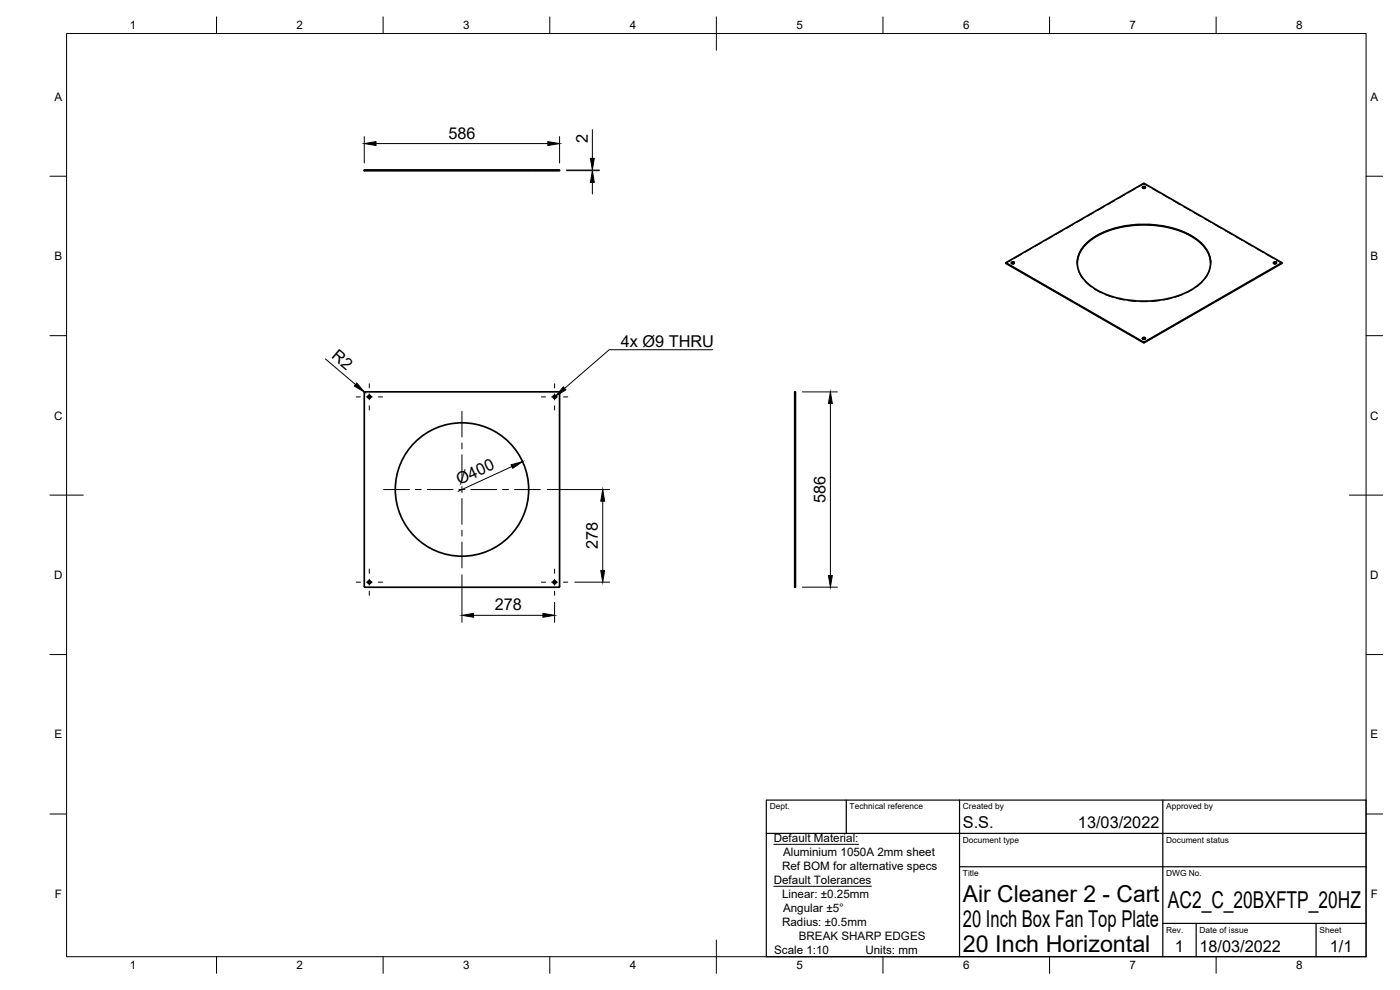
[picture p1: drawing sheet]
<svg xmlns="http://www.w3.org/2000/svg" width="420mm" height="297mm" viewBox="0 0 420 297" stroke-linecap="round" stroke-linejoin="round" font-family="sans-serif">
<!-- layer: Visible -->
<g fill="none" stroke="#000" stroke-width=".51">
<path d="M109.3 51h58.6v.2h-58.6zM342.9 56.3l.4-.2 .4 .2M343 56l.4-.1 .4 .4-.6 .1-.3-.1zM343.5 55.1l-41.6 23.7 41.4 23.9 41.4-23.9-41.3-23.7M301.9 78.9l.1 .2 41.3 23.7 41.3-23.7 .1-.2M303.5 78.9l.5-.2 .4 .2M303.6 78.7l.5-.1 .3 .3-.6 .2-.3-.2zM323.3 78.9a10.1 10.1 0 0 1 5.9-8.1 31.4 31.4 0 0 1 28.2 0 10.1 10.1 0 0 1 5.9 8.1M325.6 73.5a23.9 23.9 0 0 1 16.8-6.2 27.1 27.1 0 0 1 17.6 5.2 7.7 7.7 0 0 1 0 12.7 28.1 28.1 0 0 1-21.2 4.9 20.7 20.7 0 0 1-14-6.9 7.3 7.3 0 0 1 .8-9.7zM382.2 78.9l.4-.2 .5 .2M382.3 78.7l.5-.1 .3 .3-.6 .2-.3-.2zM167.7 117.6h-58.3l-.1 58.4"/>
<path d="M167.7 117.6l.2 .2v58.2M238.5 117.6h.2v58.6h-.2zM342.9 101.6l.4-.2 .4 .2M343 101.3l.4-.1 .4 .4-.6 .1-.3-.1zM109.3 176l.2 .2h58.2M167.9 176l-.2 .2"/>
<circle cx="110.8" cy="119.1" r=".46"/>
<circle cx="166.4" cy="119.1" r=".46"/>
<circle cx="138.7" cy="146.9" r="20"/>
<circle cx="110.8" cy="174.7" r=".46"/>
<circle cx="166.4" cy="174.7" r=".46"/>
</g>
<!-- layer: Hidden -->
<g fill="none" stroke="#000" stroke-width=".3">
<path d="M110.4 51v.2M111.3 51v.2M118.6 51v.2M158.6 51v.2M166 51v.2M166.9 51v.2M337.5 58.4l-2 1.2M340.6 56.7l-2 1.2M341.7 56.1l1.5-.9 1.7 .9M342.8 56.2v.2M342.9 56.3a.44 .44 0 0 0 .4 .3 .44 .44 0 0 0 .4-.3M343.7 56.2v.2"/>
<path d="M345.9 56.7l2.1 1.2M349.1 58.4l2 1.2M303.5 78.1l-1.6 .9M303.5 78.9v.1M303.5 78.9a.44 .44 0 0 0 .5 .4 .44 .44 0 0 0 .4-.4M304.4 78.9v.1M306.6 76.3l-2.1 1.2M309.7 74.5l-2.1 1.2M312.8 72.7l-2.1 1.2M315.8 70.9l-2 1.2M319 69.2l-2.1 1.1M322.1 67.4l-2.1 1.2"/>
<path d="M323.3 78.9l.1 1.5M323.3 78.9v.1M325.1 65.6l-2 1.2M328.3 63.8l-2.1 1.2M331.3 62l-2 1.2M334.4 60.2l-2 1.2M352.1 60.2l2.1 1.2M355.2 62l2.1 1.2M358.3 63.8l2.1 1.2M361.4 65.6l2.1 1.2M363.3 78.9l-.1 1.5M363.3 78.9v.1"/>
<path d="M364.5 67.4l2.1 1.2M367.6 69.2l2.1 1.1M370.7 70.9l2.1 1.2M373.8 72.7l2.1 1.2M376.9 74.5l2.1 1.2M380 76.3l2.1 1.2M382.2 78.9v.1M382.2 78.9a.44 .44 0 0 0 .4 .4 .44 .44 0 0 0 .5-.4M383.1 78.9v.1M383.1 78.1l1.6 .9M323.8 81.5l1.2 2.1M325.7 84.5l1.8 1.6"/>
<path d="M328.5 86.7l2.1 1.2M331.7 88.4l2.2 .8M335 89.5l2.4 .5M338.5 90.2l2.4 .3M342.1 90.5h2.4M348 90.2l-2.3 .3M351.6 89.5l-2.4 .5M354.9 88.4l-2.2 .8M358.1 86.7l-2.1 1.2M360.9 84.5l-1.8 1.6M362.8 81.5l-1.2 2.1M238.5 119.5h.2"/>
<path d="M238.5 118.6h.2M342.8 101.5v.1M342.9 101.6a.45 .45 0 0 0 .4 .3 .45 .45 0 0 0 .4-.3M343.7 101.5v.1M238.5 126.9h.2M238.5 175.1h.2M238.5 174.3h.2M238.5 166.9h.2"/>
</g>
<!-- layer: Visible Narrow -->
<path d="M302 78.9v.2M384.6 78.9v.2M343.2 102.6v.2M343.4 102.6v.2" fill="none" stroke="#000" stroke-width=".3"/>
<!-- layer: Hidden Narrow -->
<path d="M343.2 55.1v.1M343.4 55.1v.1M302 78.8v.1M384.6 78.8v.1" fill="none" stroke="#000" stroke-width=".3"/>
<!-- layer: Border -->
<g fill="none" stroke="#000" stroke-width=".3">
<path d="M20 10.1h390v276.9h-390zM65 5.1v5M115 5.1v5M165 5.1v5M215 5.1v10M265 5.1v5M315 5.1v5M365 5.1v5M15 52.9h5M410 52.9h5M15 100.7h5M410 100.7h5"/>
<path d="M15 148.6h10M405 148.6h10M15 196.4h5M410 196.4h5M15 244.2h5M410 244.2h5M65 287v5M115 287v5M165 287v5M215 282.1v9.9M265 287v5M315 287v5"/>
<path d="M365 287v5"/>
</g>
<!-- layer: TitleBlock -->
<path d="M230 240.1h180v46.9h-180zM230 250h180M254 240.1v9.9M288 240.1v46.9M349 240.1v46.9M288 260.1h122M349 277.1h61M359 277.1v9.9M395 277.1v9.9" fill="none" stroke="#000" stroke-width=".36"/>
<!-- layer: Center Lines -->
<g fill="none" stroke="#000" stroke-width=".3">
<path d="M106.9 119.1h1.3M109.9 119.1h1.8M110.8 115.1v1.3M110.8 118.2v1.8M113.5 119.1h1.3M162.5 119.1h1.2M165.5 119.1h1.8M166.4 115.1v1.3M166.4 118.2v1.8M169.1 119.1h1.3M110.8 121.8v1.2M138.6 123.4v7.7"/>
<path d="M138.6 132.9v1.8M138.6 136.5v7.7M166.4 121.8v1.2M115.1 146.9h7.8M124.7 146.9h1.7M128.2 146.9h7.8M137.7 146.9h1.8M138.6 146v1.8M138.6 149.5v7.8M138.6 159.1v1.8M141.3 146.9h7.7M150.8 146.9h1.8"/>
<path d="M154.4 146.9h7.7M106.9 174.7h1.3M109.9 174.7h1.8M110.8 170.7v1.3M110.8 173.8v1.8M110.8 177.4v1.2M113.5 174.7h1.3M138.6 162.7v7.7M162.5 174.7h1.2M165.5 174.7h1.8M166.4 170.7v1.3M166.4 173.8v1.8"/>
<path d="M166.4 177.4v1.2M169.1 174.7h1.3"/>
</g>
<!-- layer: Dimensions -->
<g fill="none" stroke="#000" stroke-width=".3">
<path d="M177.8 38.9v8.6M109.3 41v7.9M112.8 43.1h51.6M167.9 41v7.9M170 51.2h9.9M170 51h9.9M177.8 51v.2M177.8 54.7v3.5M97.6 107.7l9.1 7.7M109.4 117.7l.1 .1M240.8 117.6h10.5M153.6 140l-16.2 7.4"/>
<path d="M249.2 121.1v51.6M164.2 146.9h18.8M180.9 150.4v20.8M138.6 172.5v14.2M172.5 174.7h10.5M240.8 176.2h10.5M142.1 184.6h20.8M166.4 180.7v6"/>
</g>
<path d="M109.3 43.1l3.5-.6v1.2zM164.4 42.5l3.5 .6-3.5 .6zM177.8 51.2l.6 3.5h-1.2zM177.2 47.5h1.2l-.6 3.5zM107.1 114.9l2.3 2.8-3.1-1.9zM153.4 139.5l3.4-1-2.9 2zM249.2 117.6l.6 3.5h-1.2zM180.9 146.9l.6 3.5h-1.2zM180.3 171.2h1.2l-.6 3.5zM248.6 172.7h1.2l-.6 3.5zM138.6 184.6l3.5-.6v1.2zM162.9 184l3.5 .6-3.5 .6z" fill="#000" stroke="#000" stroke-width=".3"/>
<!-- layer: Annotations -->
<path d="M169.1 116.1l.7 .9-3 1.8z" fill="#000" stroke="#000" stroke-width=".3"/>
<path d="M213.9 104.9h-31.1l-13.4 11.6M232.2 253.3h25.4M232.2 265.9h29.3" fill="none" stroke="#000" stroke-width=".3"/>
<g font-size="7">
<text x="289" y="270.6">Air Cleaner 2 - Cart</text>
<text x="350.5" y="272.3">AC2_C_20BXFTP_20HZ</text>
<text x="289" y="278.1">20 Inch Box Fan Top Plate</text>
<text x="289" y="285.5">20 Inch Horizontal</text>
</g>
<g font-size="4.9">
<text x="134.6" y="41.6">586</text>
<text x="176.4" y="42.8" transform="rotate(-90 176.4 42.8)">2</text>
<text x="99.3" y="107.3" transform="rotate(40 99.3 107.3)">R2</text>
<text x="186.3" y="104.2">4x Ø9 THRU</text>
<text x="137.9" y="145.5" transform="rotate(-25 137.9 145.5)">Ø400</text>
<text x="247.8" y="150.9" transform="rotate(-90 247.8 150.9)">586</text>
<text x="179.4" y="164.8" transform="rotate(-90 179.4 164.8)">278</text>
<text x="148.5" y="183.2">278</text>
<text x="289" y="248.5">S.S.</text>
<text x="323.5" y="248.5">13/03/2022</text>
<text x="352.6" y="285.7">1</text>
<text x="360" y="285.5">18/03/2022</text>
<text x="399.1" y="285.7">1/1</text>
</g>
<g font-size="3.5">
<text x="39" y="8.8">1</text>
<text x="89" y="8.8">2</text>
<text x="139" y="8.8">3</text>
<text x="189" y="8.8">4</text>
<text x="239" y="8.8">5</text>
<text x="289" y="8.8">6</text>
<text x="339" y="8.8">7</text>
<text x="389" y="8.8">8</text>
<text x="16.3" y="30.2">A</text>
<text x="411.3" y="30.2">A</text>
<text x="16.3" y="78">B</text>
<text x="411.3" y="78">B</text>
<text x="16.2" y="125.9">C</text>
<text x="411.2" y="125.9">C</text>
<text x="16.2" y="173.7">D</text>
<text x="411.2" y="173.7">D</text>
<text x="16.3" y="221.6">E</text>
<text x="411.3" y="221.6">E</text>
<text x="232.2" y="252.6">Default Material:</text>
<text x="235" y="256.8">Aluminium 1050A 2mm sheet</text>
<text x="234.7" y="261">Ref BOM for alternative specs</text>
<text x="16.4" y="269.4">F</text>
<text x="232.2" y="265.2">Default Tolerances</text>
<text x="234.7" y="269.4">Linear: ±0.25mm</text>
<text x="411.4" y="269.4">F</text>
<text x="235" y="273.5">Angular ±5°</text>
<text x="234.7" y="277.7">Radius: ±0.5mm</text>
<text x="239.7" y="281.9">BREAK SHARP EDGES</text>
<text x="232.3" y="286.1">Scale 1:10</text>
<text x="259.7" y="286.1">Units: mm</text>
<text x="39" y="290.8">1</text>
<text x="89" y="290.8">2</text>
<text x="139" y="290.8">3</text>
<text x="189" y="290.8">4</text>
<text x="239" y="290.8">5</text>
<text x="289" y="290.8">6</text>
<text x="339" y="290.8">7</text>
<text x="389" y="290.8">8</text>
</g>
<g font-size="2.5">
<text x="231" y="242.9">Dept.</text>
<text x="255" y="242.9">Technical reference</text>
<text x="289" y="242.9">Created by</text>
<text x="350" y="242.9">Approved by</text>
<text x="289" y="252.8">Document type</text>
<text x="350" y="252.8">Document status</text>
<text x="289" y="262.9">Title</text>
<text x="350" y="262.9">DWG No.</text>
<text x="350" y="279.9">Rev.</text>
<text x="360" y="279.9">Date of issue</text>
<text x="396" y="279.9">Sheet</text>
</g>
</svg>
